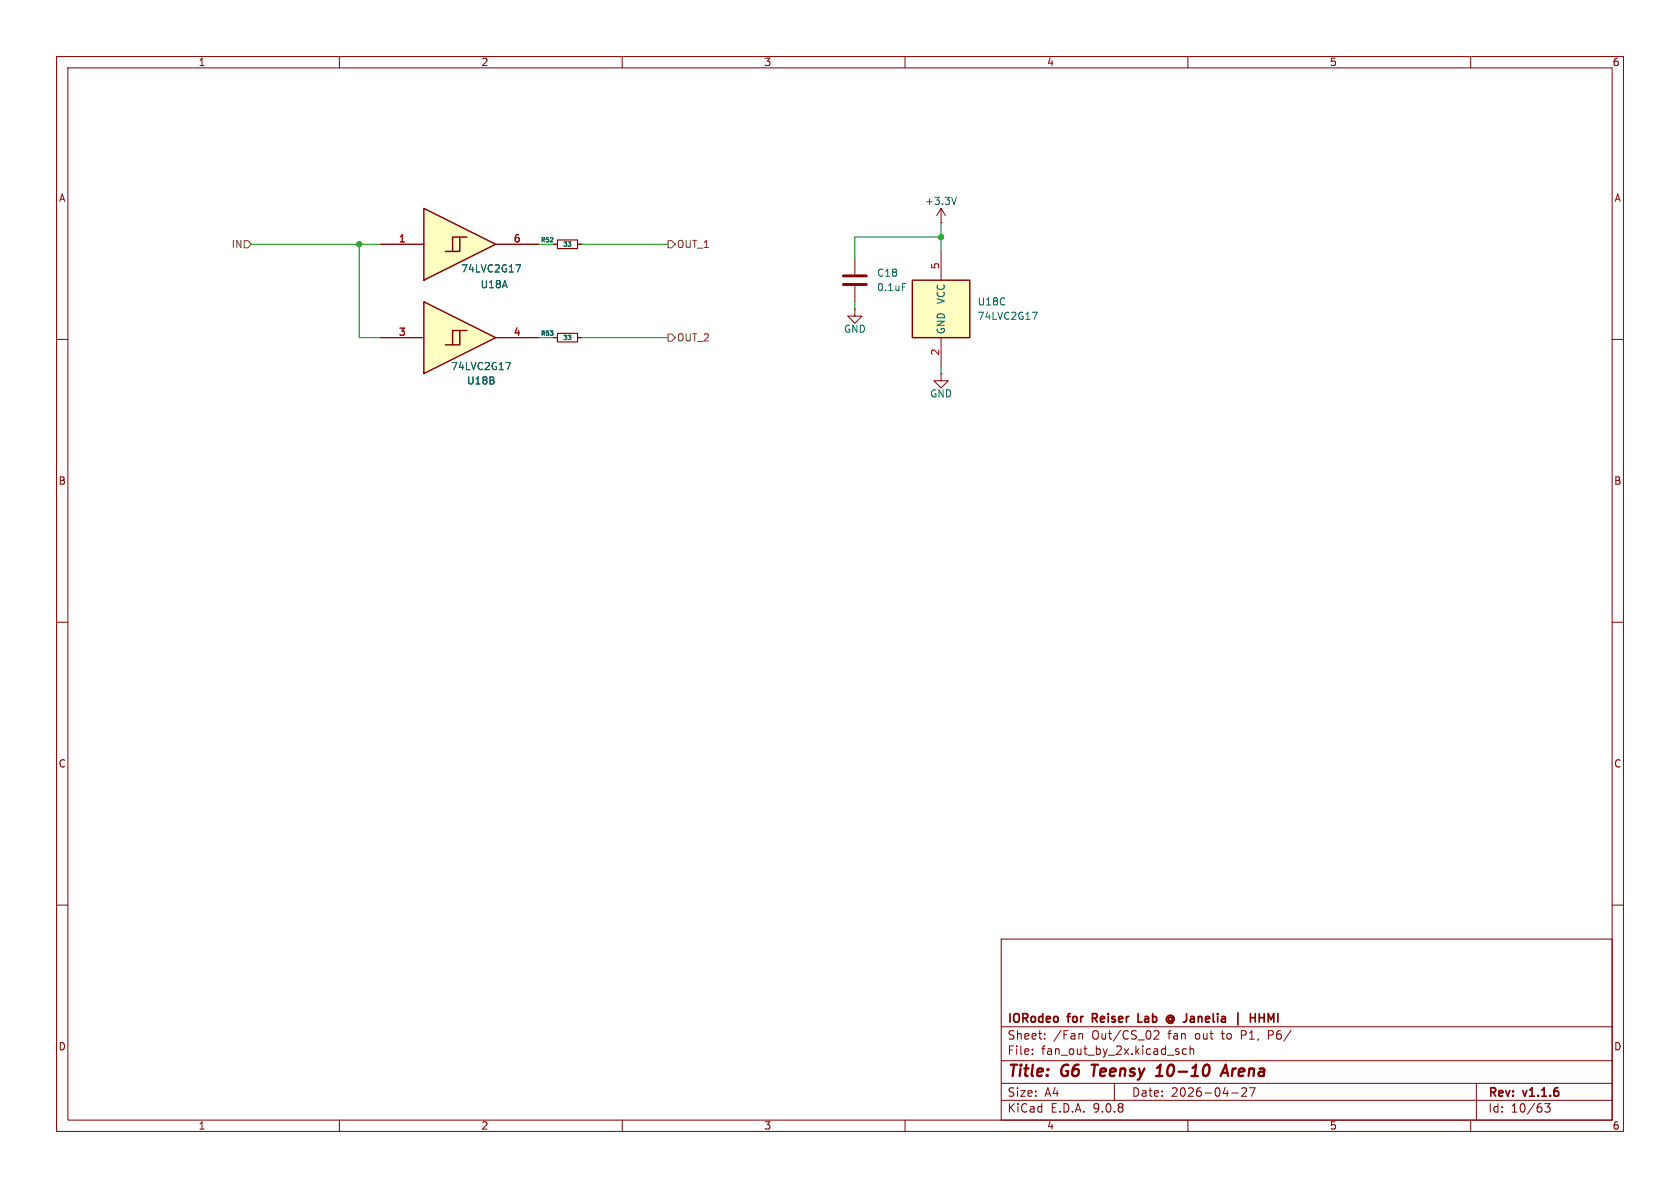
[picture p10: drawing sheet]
<svg xmlns="http://www.w3.org/2000/svg" width="297mm" height="210mm" viewBox="0 0 297 210" stroke-linecap="round" stroke-linejoin="round" font-family="sans-serif">
<g fill="none" stroke="#840000" stroke-width=".18">
<path d="M10 10h277v190h-277zM12 12h273v186h-273zM60 10v2M110 10v2M160 10v2M210 10v2M260 10v2M151.1 54.6v1.3h1.3l-1.3 1.3-1.2-1.3h1.2M151.1 54.6h.1M151.1 45.7v2.8M151.1 50.5v2.8M10 60h2"/>
<path d="M285 60h2M10 110h2M285 110h2M10 160h2M177 166h108v32h-108zM285 160h2M60 198v2M110 198v2M160 198v2M177 194.5h108M177 191.5h108M177 187.5h108"/>
<path d="M177 181.5h108M182.5 186.3v.1M182.5 185.5v.1M184.7 183.6v.1M184.7 182.8v.1M191 182.7h.2l.2 .2v.8M197 191.5v3M204 182.3l.6-.1 .2 .1 .1 .3-.9 1.1h.9M208.2 185.9l.3 .2-.3 .3M208.2 185.4l.2 .1M209.7 185.5l-.4-.1-.3 .3v.4l.2 .2h.5M210 198v2"/>
<path d="M210.4 185.5l.2-.1 .4 .1v.9M210.4 184.9v1.5M217.7 193.2h1.2M219.5 192.4l.6-.1 .2 .1 .1 .3-.9 1.1h.9M220.9 192.3h1l-.7 1.5M224.2 183h.6M224.8 182.2h-.6v1.5M260 198v2M261 191.5v6.5M273.1 195.1h.9l-.5 .6 .5 .1v.7l-.3 .1h-.4l-.2-.1"/>
</g>
<path d="M193 188.2h1.1M193.6 188.2l-.3 2M204.3 190.2h1.2M204.5 188.8l.7-.6-.3 2M215.8 190.2l.9-2 .4 2M216 189.6h1" fill="none" stroke="#840000" stroke-width=".4"/>
<path d="M193.1 180h.6M193.7 179.2h-.6v1.5M201.2 179.2v1.5h.7M206.6 179.5a.59 .59 0 0 1 .8 .2 .59 .59 0 0 1-.1 .8l-.1-.1M206.7 179.9l.3-.1 .2 .2M207.2 179.8v.6M222.6 179.9h.9M223.5 179.2v1.5M207.2 180.4l-.2 .1h-.3M207.4 180.7l-.5 .2-.3-.1" fill="none" stroke="#840000" stroke-width=".3"/>
<path d="M149.1 48.8h4.1M149.1 50.3h4.1" fill="none" stroke="#840000" stroke-width=".51"/>
<path d="M159.5 50.1h.6" fill="none" stroke="#006464" stroke-width=".18"/>
<g fill="#ffffc2">
<path d="M74.9 36.8l12.7 6.4-12.7 6.3z"/>
<path d="M80 41.9h2.5l-3.8 2.6h1.3z"/>
<path d="M81.3 41.9v2.6h-1.3z"/>
</g>
<path d="M74.9 36.8l12.7 6.4-12.7 6.3zM81.3 41.9v2.6h-1.3M82.5 41.9h-2.5v2.6h-1.3" fill="none" stroke="#840000" stroke-width=".25"/>
<path d="M67.3 43.2h7.6M87.6 43.2h7.6" fill="none" stroke="#840000" stroke-width=".18"/>
<path d="M91.2 46.8h.8l-.5 1.3" fill="none" stroke="#006464" stroke-width=".18"/>
<g fill="#ffffc2">
<path d="M74.9 53.3l12.7 6.4-12.7 6.3z"/>
<path d="M80 58.4h2.5l-3.8 2.6h1.3z"/>
<path d="M81.3 58.4v2.6h-1.3z"/>
</g>
<path d="M74.9 53.3l12.7 6.4-12.7 6.3zM81.3 58.4v2.6h-1.3M82.5 58.4h-2.5v2.6h-1.3" fill="none" stroke="#840000" stroke-width=".25"/>
<path d="M67.3 59.7h7.6M87.6 59.7h7.6M166.4 66v1.3h1.2l-1.2 1.3-1.3-1.3h1.3M166.4 66h.1" fill="none" stroke="#840000" stroke-width=".18"/>
<path d="M89.4 64.1h.9l-.6 1.2" fill="none" stroke="#006464" stroke-width=".18"/>
<path d="M161.3 49.5h10.1v10.2h-10.1z" fill="#ffffc2"/>
<path d="M161.3 49.5h10.1v10.2h-10.1z" fill="none" stroke="#840000" stroke-width=".25"/>
<g fill="none" stroke="#840000" stroke-width=".18">
<path d="M166.4 39.4h.1M166.4 36.8v2.6M166.4 36.8l-.8 1.3M166.4 36.8l.7 1.3M67.3 59.7h7.6M67.3 43.2h7.6M87.6 59.7h7.6M87.6 43.2h7.6M97.8 59.7h.8M97.8 43.2h.8M102.1 59.7h.8M102.1 43.2h.8"/>
<path d="M166.4 44.5v5M166.4 59.7v5.1"/>
</g>
<path d="M169.1 34.9l-.4 1.2M91.2 46.8h.8l-.5 1.3M182.5 55.2h.9l-.6 1.3M89.4 64.1h.9l-.6 1.2" fill="none" stroke="#006464" stroke-width=".18"/>
<path d="M98.6 58.9h3.5v1.6h-3.5zM98.6 42.4h3.5v1.5h-3.5z" fill="none" stroke="#840000" stroke-width=".2"/>
<path d="M43.2 42.5h.6l.6 .7-.6 .6h-.6zM118.1 42.5h.6l.7 .7-.7 .6h-.6zM118.1 59.1h.6l.7 .6-.7 .6h-.6z" fill="none" stroke="#725600" stroke-width=".18"/>
<path d="M166.4 39.4v5.1M44.4 43.2h22.9M63.5 43.2v16.5h3.8M95.2 43.2h2.6M95.2 59.7h2.6M102.9 43.2h15.2M102.9 59.7h15.2M151.1 53.3v1.3M166.4 41.9h-15.3v3.8M166.4 64.8v1.2" fill="none" stroke="#009600" stroke-width=".18"/>
<g fill="#009600" stroke="#009600" stroke-width=".18">
<circle cx="166.4" cy="41.9" r=".46"/>
<circle cx="63.5" cy="43.2" r=".46"/>
</g>
<g font-size="2.8" fill="#840000">
<text x="178" y="190.9">Title:</text>
<text x="187.7" y="190.9">G6</text>
<text x="193.9" y="190.9">Teensy</text>
<text x="206.1" y="190.9">10-10</text>
<text x="218.5" y="190.9">Arena</text>
</g>
<g font-size="2.1" fill="#840000">
<text x="178" y="184">Sheet:</text>
<text x="178" y="181.2">IORodeo</text>
<text x="186.2" y="184">/Fan</text>
<text x="188.9" y="181.2">for</text>
<text x="193.1" y="184">Out/CS_02</text>
<text x="193.8" y="181.2">Reiser</text>
<text x="202.4" y="181.2">Lab</text>
<text x="206.7" y="184">fan</text>
<text x="208.1" y="181.2">@ Janelia</text>
<text x="211.6" y="184">out</text>
<text x="216.4" y="184">to</text>
<text x="219.9" y="184">P1,</text>
<text x="221.5" y="181.2">|</text>
<text x="224.7" y="181.2">HHMI</text>
<text x="224.9" y="184">P6/</text>
<text x="178" y="186.7">File:</text>
<text x="184.1" y="186.7">fan_out_by_2x.kicad_sch</text>
<text x="178" y="196.9">KiCad</text>
<text x="178" y="194.1">Size:</text>
<text x="184.7" y="194.1">A4</text>
<text x="185.7" y="196.9">E.D.A.</text>
<text x="193.3" y="196.9">9.0.8</text>
<text x="200" y="194.1">Date:</text>
<text x="207" y="194.1">2026-04-27</text>
<text x="263" y="194.3">Rev:</text>
<text x="263" y="196.9">Id:</text>
<text x="267.1" y="196.9">10/63</text>
<text x="269.4" y="194.3">v1.1.6</text>
</g>
<g font-size="1.8" fill="#840000">
<text x="35" y="11.9">1</text>
<text x="85" y="11.9">2</text>
<text x="135" y="11.9">3</text>
<text x="185" y="11.9">4</text>
<text x="235" y="11.9">5</text>
<text x="285" y="11.9">6</text>
<text x="10.3" y="35.9">A</text>
<text x="285.3" y="35.9">A</text>
<text x="10.3" y="85.9">B</text>
<text x="285.3" y="85.9">B</text>
<text x="10.3" y="135.9">C</text>
<text x="285.3" y="135.9">C</text>
<text x="10.3" y="185.9">D</text>
<text x="285.3" y="185.9">D</text>
<text x="35" y="199.9">1</text>
<text x="85" y="199.9">2</text>
<text x="135" y="199.9">3</text>
<text x="185" y="199.9">4</text>
<text x="235" y="199.9">5</text>
<text x="285" y="199.9">6</text>
</g>
<g font-size="1.8" fill="#006464">
<text x="163.4" y="36.4">+3.3V</text>
<text x="81.4" y="48.4">74LVC2G17</text>
<text x="84.9" y="51.2">U18A</text>
<text x="154.9" y="49.1">C18</text>
<text x="154.9" y="51.7">0.1uF</text>
<text x="167.2" y="53.9" transform="rotate(-90 167.2 53.9)">VCC</text>
<text x="149.1" y="59">GND</text>
<text x="167.2" y="59.2" transform="rotate(-90 167.2 59.2)">GND</text>
<text x="172.7" y="54.2">U18C</text>
<text x="172.7" y="56.7">74LVC2G17</text>
<text x="79.6" y="65.6">74LVC2G17</text>
<text x="82.5" y="68.2">U18B</text>
<text x="164.3" y="70.5">GND</text>
</g>
<g font-size="1.8" fill="#725600">
<text x="40.9" y="44">IN</text>
<text x="119.6" y="44">OUT_1</text>
<text x="119.6" y="60.6">OUT_2</text>
</g>
<g font-size="1.8" fill="#a90000">
<text x="70.4" y="42.9">1</text>
<text x="90.7" y="42.9">6</text>
<text x="166.1" y="47.7" transform="rotate(-90 166.1 47.7)">5</text>
<text x="70.4" y="59.4">3</text>
<text x="90.7" y="59.4">4</text>
<text x="166.1" y="62.9" transform="rotate(-90 166.1 62.9)">2</text>
</g>
<g font-size="1.1" fill="#006464">
<text x="95.5" y="43">R52</text>
<text x="99.5" y="43.8">33</text>
<text x="95.5" y="59.5">R53</text>
<text x="99.5" y="60.3">33</text>
</g>
</svg>
